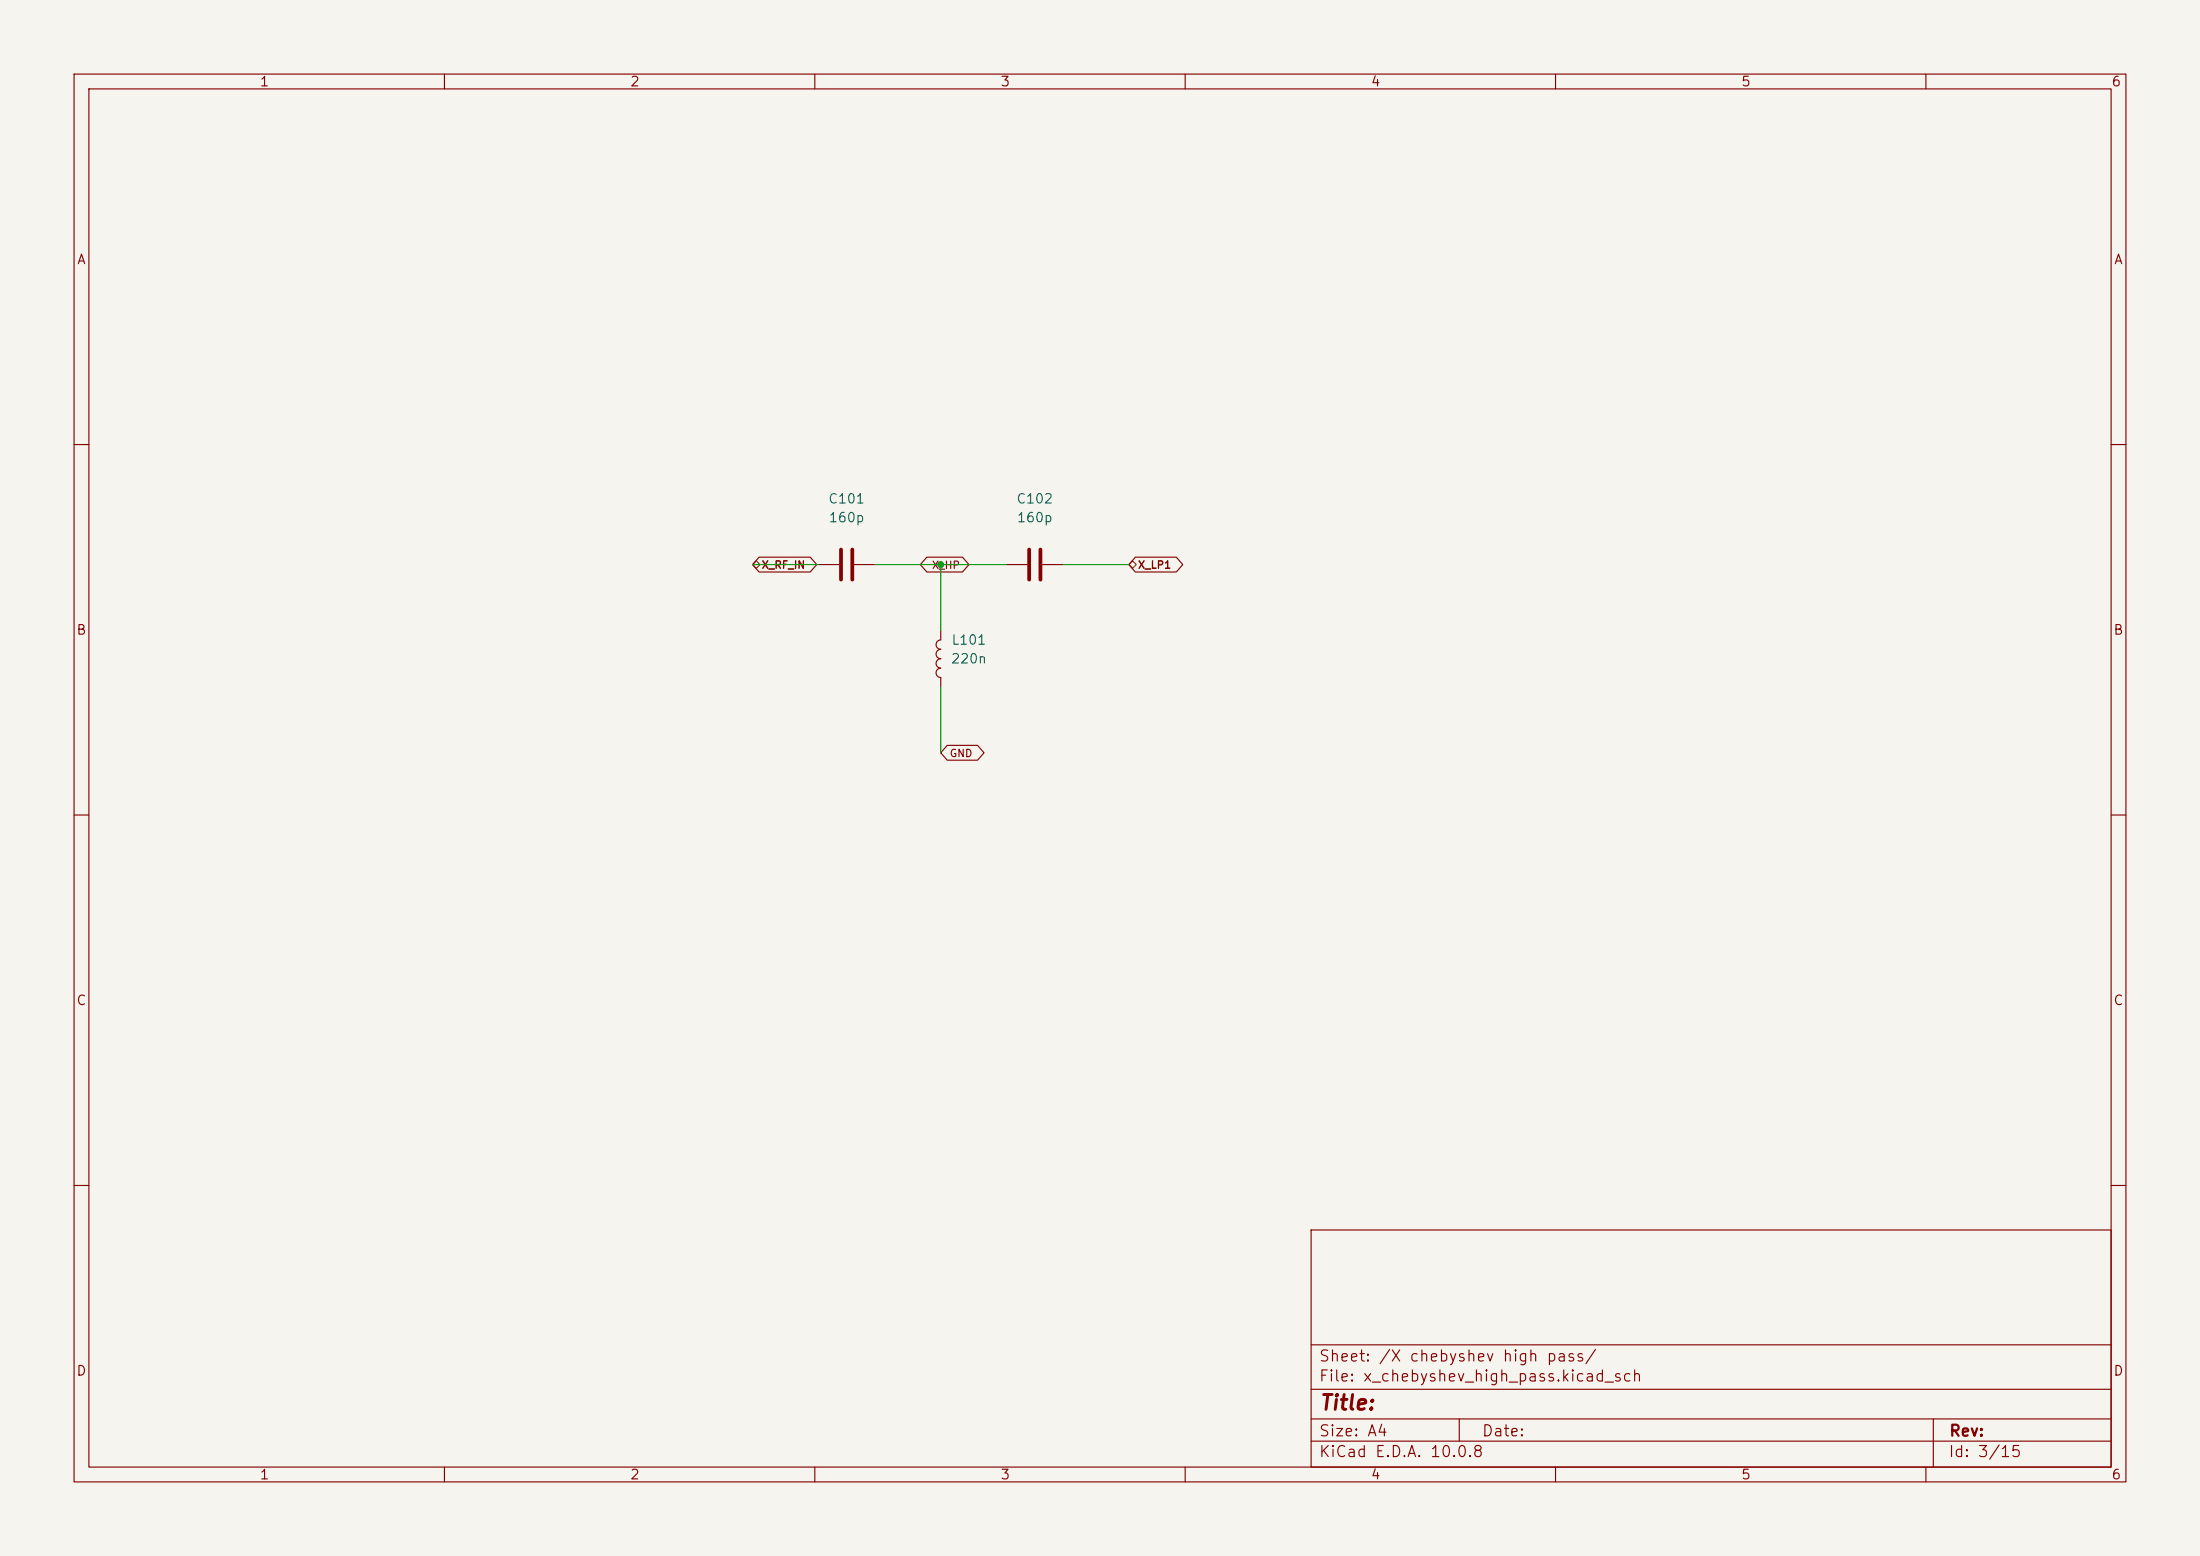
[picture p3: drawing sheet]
(kicad_sch
(version 20260306)
(generator "eeschema")
(paper "A4")
(lib_symbols (symbol "review:C102" (pin_numbers (hide yes)) (pin_names (offset 0.254)) (exclude_from_sim no) (in_bom yes) (on_board yes) (in_pos_files yes) (duplicate_pin_numbers_are_jumpers no) (property "Reference" "C" (at 0.635 2.54 0) (show_name no) (do_not_autoplace no) (effects (font (size 1.27 1.27)) (justify left))) (property "Value" "C" (at 0.635 -2.54 0) (show_name no) (do_not_autoplace no) (effects (font (size 1.27 1.27)) (justify left))) (property "Footprint" "" (at 0.9652 -3.81 0) (show_name no) (do_not_autoplace no) (hide yes) (effects (font (size 1.27 1.27)))) (property "Datasheet" "" (at 0 0 0) (show_name no) (do_not_autoplace no) (hide yes) (effects (font (size 1.27 1.27)))) (property "Description" "Unpolarized capacitor" (at 0 0 0) (show_name no) (do_not_autoplace no) (hide yes) (effects (font (size 1.27 1.27)))) (property "ki_keywords" "cap capacitor" (at 0 0 0) (show_name no) (do_not_autoplace no) (hide yes) (effects (font (size 1.27 1.27)))) (property "ki_fp_filters" "C_*" (at 0 0 0) (show_name no) (do_not_autoplace no) (hide yes) (effects (font (size 1.27 1.27)))) (symbol "C102_0_1" (polyline (pts (xy -2.032 0.762) (xy 2.032 0.762)) (stroke (width 0.508) (type default)) (fill (type none))) (polyline (pts (xy -2.032 -0.762) (xy 2.032 -0.762)) (stroke (width 0.508) (type default)) (fill (type none)))) (symbol "C102_1_1" (pin passive line (at 0 3.81 270) (length 2.794) (name "" (effects (font (size 1.27 1.27)))) (number "2" (effects (font (size 1.27 1.27))))) (pin passive line (at 0 -3.81 90) (length 2.794) (name "" (effects (font (size 1.27 1.27)))) (number "1" (effects (font (size 1.27 1.27)))))) (embedded_fonts no)) (symbol "review:L101" (pin_numbers (hide yes)) (pin_names (offset 1.016) (hide yes)) (exclude_from_sim no) (in_bom yes) (on_board yes) (in_pos_files yes) (duplicate_pin_numbers_are_jumpers no) (property "Reference" "L" (at -1.27 0 90) (show_name no) (do_not_autoplace no) (effects (font (size 1.27 1.27)))) (property "Value" "L" (at 1.905 0 90) (show_name no) (do_not_autoplace no) (effects (font (size 1.27 1.27)))) (property "Footprint" "" (at 0 0 0) (show_name no) (do_not_autoplace no) (hide yes) (effects (font (size 1.27 1.27)))) (property "Datasheet" "" (at 0 0 0) (show_name no) (do_not_autoplace no) (hide yes) (effects (font (size 1.27 1.27)))) (property "Description" "Inductor" (at 0 0 0) (show_name no) (do_not_autoplace no) (hide yes) (effects (font (size 1.27 1.27)))) (property "ki_keywords" "inductor choke coil reactor magnetic" (at 0 0 0) (show_name no) (do_not_autoplace no) (hide yes) (effects (font (size 1.27 1.27)))) (property "ki_fp_filters" "Choke_* *Coil* Inductor_* L_*" (at 0 0 0) (show_name no) (do_not_autoplace no) (hide yes) (effects (font (size 1.27 1.27)))) (symbol "L101_0_1" (arc (start 0 2.54) (mid 0.6323 1.905) (end 0 1.27) (stroke (width 0) (type default)) (fill (type none))) (arc (start 0 1.27) (mid 0.6323 0.635) (end 0 0) (stroke (width 0) (type default)) (fill (type none))) (arc (start 0 0) (mid 0.6323 -0.635) (end 0 -1.27) (stroke (width 0) (type default)) (fill (type none))) (arc (start 0 -1.27) (mid 0.6323 -1.905) (end 0 -2.54) (stroke (width 0) (type default)) (fill (type none)))) (symbol "L101_1_1" (pin passive line (at 0 3.81 270) (length 1.27) (name "1" (effects (font (size 1.27 1.27)))) (number "2" (effects (font (size 1.27 1.27))))) (pin passive line (at 0 -3.81 90) (length 1.27) (name "2" (effects (font (size 1.27 1.27)))) (number "1" (effects (font (size 1.27 1.27)))))) (embedded_fonts no)) (symbol "review:C101" (pin_numbers (hide yes)) (pin_names (offset 0.254)) (exclude_from_sim no) (in_bom yes) (on_board yes) (in_pos_files yes) (duplicate_pin_numbers_are_jumpers no) (property "Reference" "C" (at 0.635 2.54 0) (show_name no) (do_not_autoplace no) (effects (font (size 1.27 1.27)) (justify left))) (property "Value" "C" (at 0.635 -2.54 0) (show_name no) (do_not_autoplace no) (effects (font (size 1.27 1.27)) (justify left))) (property "Footprint" "" (at 0.9652 -3.81 0) (show_name no) (do_not_autoplace no) (hide yes) (effects (font (size 1.27 1.27)))) (property "Datasheet" "" (at 0 0 0) (show_name no) (do_not_autoplace no) (hide yes) (effects (font (size 1.27 1.27)))) (property "Description" "Unpolarized capacitor" (at 0 0 0) (show_name no) (do_not_autoplace no) (hide yes) (effects (font (size 1.27 1.27)))) (property "ki_keywords" "cap capacitor" (at 0 0 0) (show_name no) (do_not_autoplace no) (hide yes) (effects (font (size 1.27 1.27)))) (property "ki_fp_filters" "C_*" (at 0 0 0) (show_name no) (do_not_autoplace no) (hide yes) (effects (font (size 1.27 1.27)))) (symbol "C101_0_1" (polyline (pts (xy -2.032 0.762) (xy 2.032 0.762)) (stroke (width 0.508) (type default)) (fill (type none))) (polyline (pts (xy -2.032 -0.762) (xy 2.032 -0.762)) (stroke (width 0.508) (type default)) (fill (type none)))) (symbol "C101_1_1" (pin passive line (at 0 3.81 270) (length 2.794) (name "" (effects (font (size 1.27 1.27)))) (number "2" (effects (font (size 1.27 1.27))))) (pin passive line (at 0 -3.81 90) (length 2.794) (name "" (effects (font (size 1.27 1.27)))) (number "1" (effects (font (size 1.27 1.27)))))) (embedded_fonts no)))
(symbol (lib_id "review:C102") (at 139.7 76.2 270) (unit 1) (body_style 1) (exclude_from_sim no) (in_bom yes) (on_board yes) (in_pos_files yes) (dnp no) (property "Reference" "C102" (at 139.7 67.31 90) (show_name no) (do_not_autoplace no) (effects (font (size 1.27 1.27)))) (property "Value" "160p" (at 139.7 69.85 90) (show_name no) (do_not_autoplace no) (effects (font (size 1.27 1.27)))) (property "Footprint" "metantenna:0805" (at 135.89 77.1652 0) (hide yes) (show_name no) (do_not_autoplace no) (effects (font (size 1.27 1.27)))) (property "Datasheet" "https://yageogroup.com/download/specsheet/CC0805JRNPO9BN161" (at 139.7 76.2 0) (hide yes) (show_name no) (do_not_autoplace no) (effects (font (size 1.27 1.27)))) (property "Description" "Cost-down candidate; CC0805JRNPO9BN161; +/-5%; RF characterization required" (at 139.7 76.2 0) (show_name no) (do_not_autoplace no) (effects (font (size 1.27 1.27)) (hide yes))) (property "MPN" "CC0805JRNPO9BN161" (at 0 0 0) (effects (font (size 1 1)) (hide yes))))
(symbol (lib_id "review:L101") (at 127 88.9 180) (unit 1) (body_style 1) (exclude_from_sim no) (in_bom yes) (on_board yes) (in_pos_files yes) (dnp no) (property "Reference" "L101" (at 130.81 86.36 0) (show_name no) (do_not_autoplace no) (effects (font (size 1.27 1.27)))) (property "Value" "220n" (at 130.81 88.9 0) (show_name no) (do_not_autoplace no) (effects (font (size 1.27 1.27)))) (property "Footprint" "metantenna:0805" (at 127 88.9 0) (hide yes) (show_name no) (do_not_autoplace no) (effects (font (size 1.27 1.27)))) (property "Datasheet" "" (at 127 88.9 0) (hide yes) (show_name no) (do_not_autoplace no) (effects (font (size 1.27 1.27)))) (property "Description" "" (at 127 88.9 0) (show_name no) (do_not_autoplace no) (effects (font (size 1.27 1.27)) (hide yes))) (property "MPN" "0805HP-221XGRC" (at 0 0 0) (effects (font (size 1 1)) (hide yes))))
(symbol (lib_id "review:C101") (at 114.3 76.2 270) (unit 1) (body_style 1) (exclude_from_sim no) (in_bom yes) (on_board yes) (in_pos_files yes) (dnp no) (property "Reference" "C101" (at 114.3 67.31 90) (show_name no) (do_not_autoplace no) (effects (font (size 1.27 1.27)))) (property "Value" "160p" (at 114.3 69.85 90) (show_name no) (do_not_autoplace no) (effects (font (size 1.27 1.27)))) (property "Footprint" "metantenna:0805" (at 110.49 77.1652 0) (hide yes) (show_name no) (do_not_autoplace no) (effects (font (size 1.27 1.27)))) (property "Datasheet" "https://yageogroup.com/download/specsheet/CC0805JRNPO9BN161" (at 114.3 76.2 0) (hide yes) (show_name no) (do_not_autoplace no) (effects (font (size 1.27 1.27)))) (property "Description" "Cost-down candidate; CC0805JRNPO9BN161; +/-5%; RF characterization required" (at 114.3 76.2 0) (show_name no) (do_not_autoplace no) (effects (font (size 1.27 1.27)) (hide yes))) (property "MPN" "CC0805JRNPO9BN161" (at 0 0 0) (effects (font (size 1 1)) (hide yes))))
(wire (pts (xy 118.11 76.2) (xy 127 76.2)) (stroke (width 0) (type default)))
(wire (pts (xy 127 92.71) (xy 127 101.6)) (stroke (width 0) (type default)))
(wire (pts (xy 127 76.2) (xy 135.89 76.2)) (stroke (width 0) (type default)))
(wire (pts (xy 127 76.2) (xy 127 85.09)) (stroke (width 0) (type default)))
(wire (pts (xy 143.51 76.2) (xy 152.4 76.2)) (stroke (width 0) (type default)))
(wire (pts (xy 101.6 76.2) (xy 110.49 76.2)) (stroke (width 0) (type default)))
(junction (at 127 76.2) (diameter 0) (color 0 0 0 0))
(global_label "X_LP1" (shape bidirectional) (at 152.4 76.2 0) (effects (font (size 1 1)) (justify left)))
(global_label "X_HP" (shape bidirectional) (at 130.81 76.2 0) (effects (font (size 1 1)) (justify right)))
(global_label "GND" (shape bidirectional) (at 127.0 101.6 0) (effects (font (size 1 1)) (justify left)))
(global_label "X_RF_IN" (shape bidirectional) (at 101.6 76.2 0) (effects (font (size 1 1)) (justify left)))
(hierarchical_label "X_RF_IN" (shape bidirectional) (at 101.6 76.2 0) (effects (font (size 1 1)) (justify left)))
(hierarchical_label "X_LP1" (shape bidirectional) (at 152.4 76.2 0) (effects (font (size 1 1)) (justify left))))
